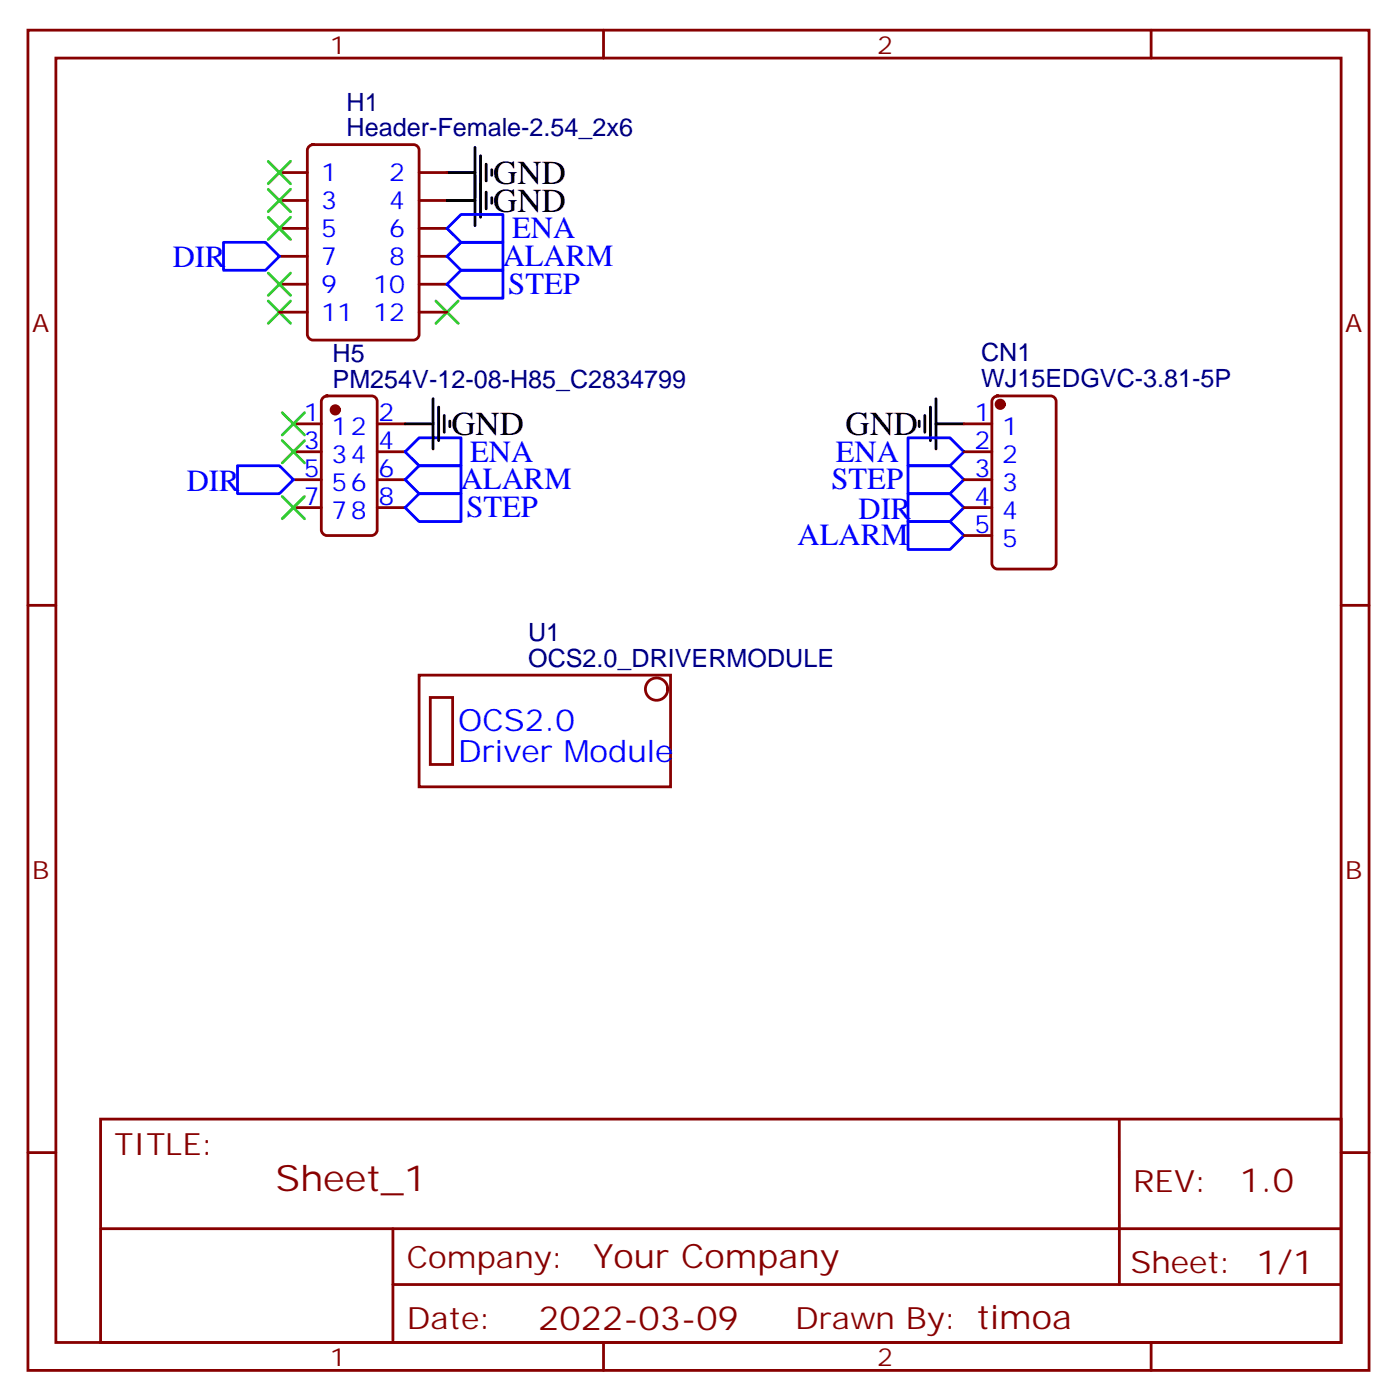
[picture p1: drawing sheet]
<svg xmlns="http://www.w3.org/2000/svg" width="176mm" height="177mm" viewBox="0 0 176 177" stroke-linecap="round" stroke-linejoin="round" font-family="sans-serif">
<g fill="none" stroke="#870000" stroke-width=".35">
<path d="M3.5 3.8h169.4v169.3h-169.4zM7.1 7.3h162.2v162.3h-162.2zM39 18.5l.5-.2h12.7a.71 .71 0 0 1 .7 .7v23.3a.76 .76 0 0 1-.7 .7h-12.7a.76 .76 0 0 1-.7-.7v-23.3zM76.2 3.8v3.5M145.3 3.8v3.5M35.3 21.8h3.5M35.3 25.3h3.5M35.3 28.9h3.5M35.3 32.4h3.5M35.3 35.9h3.5M35.3 39.4h3.5M52.9 21.8h3.5"/>
<path d="M52.9 25.3h3.5M52.9 28.9h3.5M52.9 32.4h3.5M52.9 35.9h3.5M52.9 39.4h3.5M37 53.6h3.6M37 57.1h3.6M40.8 50.2l.5-.2h5.6a.71 .71 0 0 1 .7 .7v16.3a.76 .76 0 0 1-.7 .7h-5.6a.76 .76 0 0 1-.7-.7v-16.3zM47.6 53.6h3.6M47.6 57.1h3.6M121.7 53.6h3.5M121.7 57.1h3.5"/>
<path d="M125.5 50.2l.4-.2h6.7a.71 .71 0 0 1 .7 .7v20.5a.76 .76 0 0 1-.7 .7h-6.7a.76 .76 0 0 1-.7-.7v-20.5zM3.5 76.5h3.6M37 64.1h3.6M37 60.6h3.6M47.6 64.1h3.6M47.6 60.6h3.6M121.7 64.1h3.5M121.7 60.6h3.5M121.7 67.7h3.5M169.3 76.5h3.6M52.9 85.3h31.8v14.1h-31.8zM54.3 88.1h2.8v8.5h-2.8z"/>
<path d="M3.5 145.6h3.6M12.7 141.4h156.6v28.2h-156.6zM12.7 155.2h156.5M49.6 155.2v14.2M141.3 141.4v20.9M169.3 145.6h3.6M49.6 162.3h119.6M76.2 169.6v3.5M145.3 169.6v3.5"/>
<circle cx="82.9" cy="87.1" r="1.41"/>
</g>
<g fill="#870000" stroke="#870000" stroke-width=".35">
<circle cx="42.3" cy="51.8" r=".53"/>
<circle cx="126.3" cy="51.1" r=".53"/>
</g>
<g fill="none" stroke="#3c3" stroke-width=".35">
<path d="M33.9 38l2.8 2.9M33.9 34.5l2.8 2.8M33.9 20.4l2.8 2.8M33.9 23.9l2.8 2.8M33.9 27.4l2.8 2.9M36.7 38l-2.8 2.9M36.7 34.5l-2.8 2.8M36.7 20.4l-2.8 2.8M36.7 23.9l-2.8 2.8M36.7 27.4l-2.8 2.9M55 38l2.9 2.9M57.9 38l-2.9 2.9"/>
<path d="M35.6 52.1l2.9 2.9M35.6 55.7l2.9 2.8M38.5 52.1l-2.9 2.9M38.5 55.7l-2.9 2.8M35.6 62.7l2.9 2.8M38.5 62.7l-2.9 2.8"/>
</g>
<path d="M28.2 30.6h5.3l1.8 1.8-1.8 1.7h-5.3zM58.2 34.1h5.3v3.6h-5.3l-1.8-1.8zM58.2 30.6h5.3v3.5h-5.3l-1.8-1.7zM58.2 27.1h5.3v3.5h-5.3l-1.8-1.7zM30 58.8h5.3l1.7 1.8-1.7 1.8h-5.3zM52.9 55.3h5.3v3.5h-5.3l-1.7-1.7zM52.9 58.8h5.3v3.6h-5.3l-1.7-1.8zM114.7 55.3h5.2l1.8 1.8-1.8 1.7h-5.2zM114.7 58.8h5.2l1.8 1.8-1.8 1.8h-5.2zM52.9 62.4h5.3v3.5h-5.3l-1.7-1.8zM114.7 65.9h5.2l1.8 1.8-1.8 1.7h-5.2zM114.7 62.4h5.2l1.8 1.7-1.8 1.8h-5.2z" fill="none" stroke="#00f" stroke-width=".35"/>
<g fill="none" stroke="#000" stroke-width=".35">
<path d="M60 18.6v9.9M60.7 19.7v7.7M56.4 21.8h3.6M56.4 25.3h3.6M61.4 20.7v2.2M61.4 24.3v2.1M62.1 21.4v.8M62.1 25v.7M51.2 53.6h3.5M54.7 50.4v6.3M55.4 51.4v4.3M56.1 52.5v2.1"/>
<path d="M56.8 53.2v.7M116.1 53.2v.7M116.8 52.5v2.1M117.5 51.4v4.3M118.2 53.6h3.5M118.2 50.4v6.3"/>
</g>
<text font-size="4.6" fill="#800" x="34.8" y="150.4">Sheet_1</text>
<g font-size="4.2">
<text x="62.3" y="23.2">GND</text>
<text x="62.3" y="26.7">GND</text>
<text x="57" y="55">GND</text>
<text x="106.8" y="55">GND</text>
</g>
<g font-size="4.2" fill="#800">
<text x="156.5" y="150.7">1.0</text>
<text x="74.9" y="160.2">Your Company</text>
<text x="68" y="168">2022-03-09</text>
</g>
<g font-size="3.9" fill="#00f">
<text x="21.8" y="33.8">DIR</text>
<text x="63.5" y="33.6">ALARM</text>
<text x="64.7" y="30.1">ENA</text>
<text x="64.2" y="37.1">STEP</text>
<text x="59.4" y="58.3">ENA</text>
<text x="105.5" y="58.3">ENA</text>
<text x="23.6" y="62">DIR</text>
<text x="58.2" y="61.8">ALARM</text>
<text x="58.9" y="65.4">STEP</text>
<text x="105" y="61.8">STEP</text>
<text x="108.4" y="65.5">DIR</text>
<text x="100.7" y="68.9">ALARM</text>
<text x="57.9" y="92.4">OCS2.0</text>
<text x="57.9" y="96.2">Driver Module</text>
</g>
<g font-size="3.9" fill="#800">
<text x="14.5" y="146">TITLE:</text>
<text x="143.1" y="150.7">REV:</text>
<text x="51.4" y="160.2">Company:</text>
<text x="142.7" y="160.8">Sheet: 1/1</text>
<text x="51.4" y="167.9">Date:</text>
<text x="100.4" y="167.9">Drawn By: timoa</text>
</g>
<g font-size="3.2" fill="#800">
<text x="41.6" y="6.8">1</text>
<text x="110.8" y="6.8">2</text>
<text x="4.1" y="41.9">A</text>
<text x="169.9" y="41.9">A</text>
<text x="4.1" y="111.1">B</text>
<text x="169.9" y="111.1">B</text>
<text x="41.6" y="172.6">1</text>
<text x="110.8" y="172.6">2</text>
</g>
<g font-size="3.2" fill="#000080">
<text x="43.8" y="14">H1</text>
<text x="43.8" y="17.2">Header-Female-2.54_2x6</text>
<text x="42" y="45.8">H5</text>
<text x="123.9" y="45.6">CN1</text>
<text x="42" y="49">PM254V-12-08-H85_C2834799</text>
<text x="123.9" y="48.9">WJ15EDGVC-3.81-5P</text>
<text x="66.7" y="81">U1</text>
<text x="66.7" y="84.2">OCS2.0_DRIVERMODULE</text>
</g>
<g font-size="3.2" fill="#00f">
<text x="40.6" y="22.9">1</text>
<text x="49.1" y="22.9">2</text>
<text x="40.6" y="26.4">3</text>
<text x="40.6" y="29.9">5</text>
<text x="49.1" y="26.4">4</text>
<text x="49.1" y="29.9">6</text>
<text x="40.6" y="33.4">7</text>
<text x="49.1" y="33.4">8</text>
<text x="40.6" y="37">9</text>
<text x="40.6" y="40.5">11</text>
<text x="47.1" y="37">10</text>
<text x="47.1" y="40.5">12</text>
<text x="38.4" y="53.2">1</text>
<text x="47.8" y="53.2">2</text>
<text x="123" y="53.2">1</text>
<text x="38.4" y="56.7">3</text>
<text x="41.9" y="55">12</text>
<text x="41.9" y="58.5">34</text>
<text x="47.8" y="56.7">4</text>
<text x="123" y="56.7">2</text>
<text x="126.5" y="55">1</text>
<text x="126.5" y="58.5">2</text>
<text x="38.4" y="60.3">5</text>
<text x="38.4" y="63.8">7</text>
<text x="41.9" y="62">56</text>
<text x="41.9" y="65.5">78</text>
<text x="47.8" y="63.8">8</text>
<text x="47.8" y="60.3">6</text>
<text x="123" y="60.3">3</text>
<text x="123" y="63.8">4</text>
<text x="126.5" y="62">3</text>
<text x="126.5" y="65.5">4</text>
<text x="123" y="67.3">5</text>
<text x="126.5" y="69.1">5</text>
</g>
</svg>
